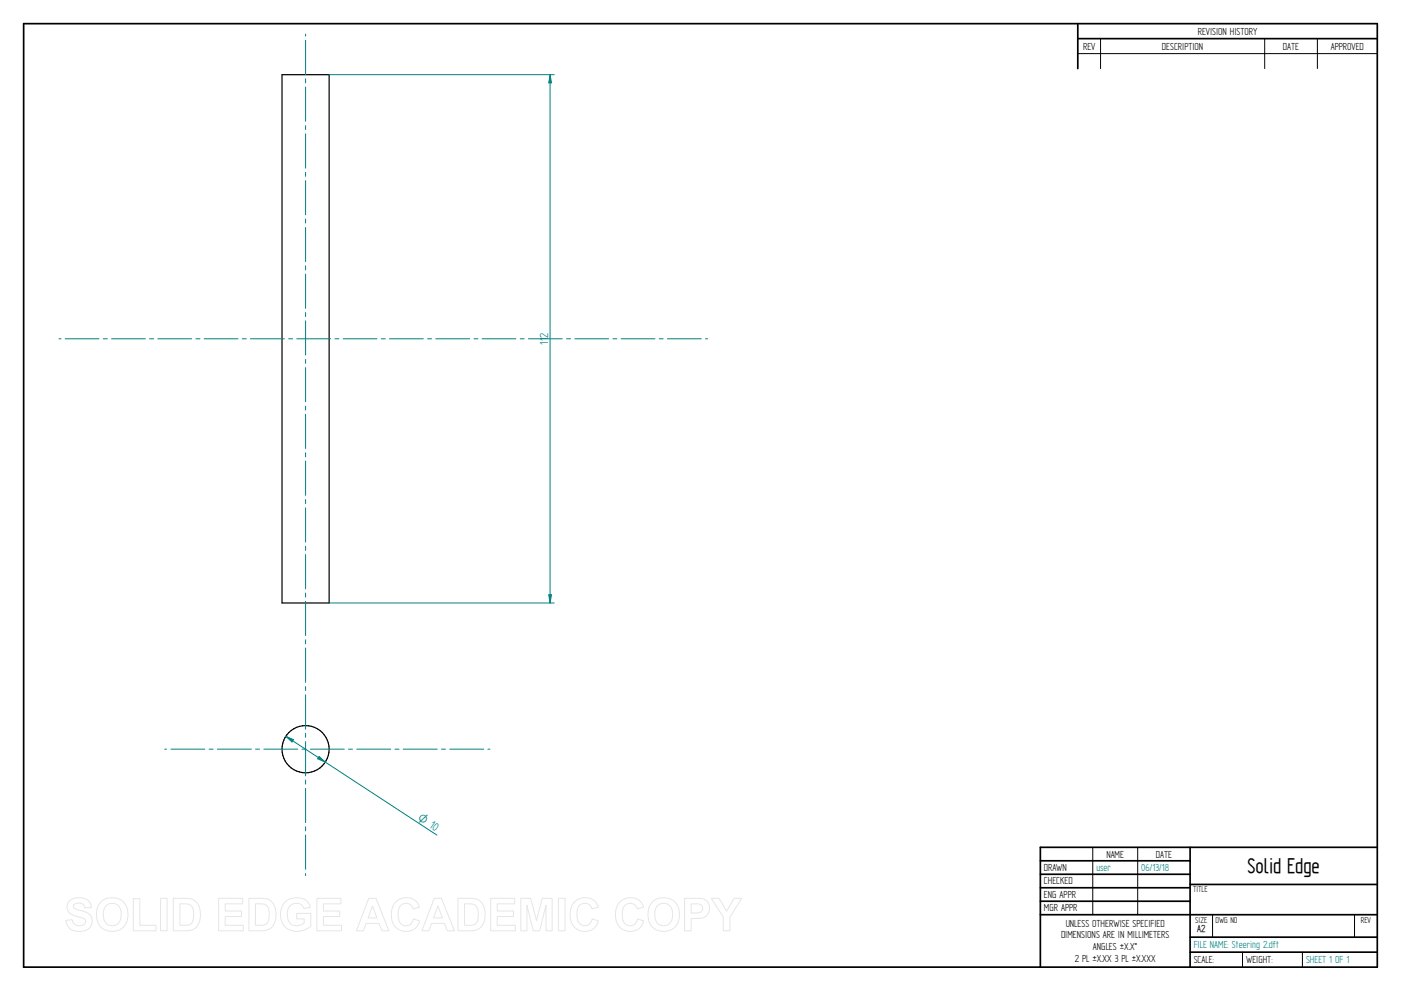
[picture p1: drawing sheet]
<svg xmlns="http://www.w3.org/2000/svg" width="594mm" height="420mm" viewBox="0 0 594 420" stroke-linecap="round" stroke-linejoin="round" font-family="sans-serif">
<g fill="none" stroke="#000" stroke-width=".72">
<path d="M10 10h574v400h-574zM457 10v19.1M457 16.4h127M504.6 359.2v50.8M584 359.2h-142.9v50.8M441.1 365h63.5M441.1 370.7h63.5M441.1 376.4h63.5M504.6 375h79.4M441.1 382.1h63.5M441.1 387.8h142.9M504.6 397.3h79.4"/>
<path d="M504.6 403.7h79.4"/>
</g>
<path d="M466.7 16.4v12.7M536.3 16.4v12.7M558.6 16.4v12.7M457 22.7h127M463.4 359.2v28.6M482.4 359.2v28.6M514.2 387.9v9.4M574.4 387.9v9.4M526.9 403.7v6.3M552.3 403.7v6.3" fill="none" stroke="#000" stroke-width=".42"/>
<g fill="none" stroke="#000" stroke-width=".51">
<path d="M119.6 31.7h20v224h-20z"/>
<circle cx="129.6" cy="317.6" r="10"/>
</g>
<g fill="none" stroke="#008080" stroke-width=".42">
<path d="M129.6 14.5v.8M129.6 17.1v14.5M129.6 33.4v1.7M129.6 36.9v14.5M139.6 31.7h95.4M129.6 53.3v1.6M129.6 56.7v14.6M129.6 73.1v1.7M129.6 76.6v14.5M129.6 92.9v1.7M129.6 96.4v14.5M129.6 112.7v1.7"/>
<path d="M129.6 116.2v14.5M129.6 132.5v1.7M129.6 136v14.5M25 143.6h.9M27.6 143.6h14.4M43.8 143.6h1.7M47.3 143.6h14.3M63.4 143.6h1.7M66.9 143.6h14.4M83.1 143.6h1.7M86.6 143.6h14.3M102.7 143.6h1.7"/>
<path d="M106.2 143.6h14.4M122.4 143.6h1.7M125.9 143.6h14.3M129.6 152.4v1.7M129.6 155.8v14.5M142 143.6h1.7M145.5 143.6h14.3M161.7 143.6h1.7M165.1 143.6h14.4M181.3 143.6h1.7M184.8 143.6h14.3M200.9 143.6h1.7"/>
<path d="M204.4 143.6h14.4M220.6 143.6h1.7M224.1 143.6h14.3M240.2 143.6h1.7M243.7 143.6h14.4M259.9 143.6h1.7M263.4 143.6h14.3M279.5 143.6h1.7M283 143.6h14.4M299.2 143.6h.9M129.6 172.2v1.7M129.6 175.6v14.6"/>
<path d="M129.6 192v1.7M129.6 195.5v14.5M129.6 211.8v1.7M129.6 215.3v14.5M129.6 231.6v1.7M129.6 235.1v14.5M129.6 251.4v1.8M129.6 254.9v14.6M139.6 255.7h95.4M232.7 252.1h1.1l-.6 3.6zM129.6 271.3v1.7M129.6 274.7v14.6"/>
<path d="M129.6 291.1v1.7M129.6 294.6v14.5M69.8 317.6h.8M72.5 317.6h14.4M88.6 317.6h1.8M92.2 317.6h14.4M108.4 317.6h1.7M111.9 317.6h14.4M128.1 317.6h1.7M129.6 310.9v1.7M129.6 314.4v14.5M131.6 317.6h14.4"/>
<path d="M147.8 317.6h1.7M151.3 317.6h14.4M167.5 317.6h1.7M171 317.6h14.4M187.2 317.6h1.7M190.7 317.6h14.4M206.9 317.6h.9M129.6 330.7v1.7M129.6 334.2v14.5M129.6 350.5v1.8M129.6 354v14.6M129.6 370.4v.8"/>
</g>
<path d="M232.7 252.1h1.1l-.6 3.6z" fill="#008080"/>
<path d="M233.2 31.7l.6 3.4h-1.1z" fill="none" stroke="#008080" stroke-width=".42"/>
<path d="M233.2 31.7l.6 3.4h-1.1z" fill="#008080"/>
<path d="M233.2 31.7v224M121.2 312.2l64.1 41.9M121.2 312.2l3.3 1.4-.7 1z" fill="none" stroke="#008080" stroke-width=".42"/>
<path d="M121.2 312.2l3.3 1.4-.7 1z" fill="#008080"/>
<path d="M135.3 320.7l2.7 2.4-3.3-1.4z" fill="none" stroke="#008080" stroke-width=".42"/>
<path d="M135.3 320.7l2.7 2.4-3.3-1.4z" fill="#008080"/>
<g fill="none" stroke="#e6e6e6" stroke-width=".42">
<path d="M29.6 381.8a6.5 6.5 0 0 1 8.5 .8l.6 2.2-2.8 .1a2.7 2.7 0 0 0-2.1-2 2.7 2.7 0 0 0-2.7 1.1 1.87 1.87 0 0 0 2.2 1.8l1.4 .4a4.4 4.4 0 0 1 4 6.2 6.4 6.4 0 0 1-9.1 1.3l-1.2-1.8-.5-1.7 2.7-.3a2.94 2.94 0 0 0 2.6 2.6 2.94 2.94 0 0 0 3.1-1.9 2.67 2.67 0 0 0-2.9-1.8 4.9 4.9 0 0 1-5-4.3l.4-1.6zM42.8 382.4a6.9 6.9 0 0 1 8.3-.8 6.9 6.9 0 0 1 3 7.7 6.7 6.7 0 0 1-8 5.5 6.7 6.7 0 0 1-5.1-8.3 6.1 6.1 0 0 1 1.8-4.1zM44.8 384.2a3.9 3.9 0 0 1 4.6-.8 3.9 3.9 0 0 1 2 4.3 3.8 3.8 0 0 1-1.9 4.3 3.8 3.8 0 0 1-4.6-.7 6.6 6.6 0 0 1-.1-7.1zM56.5 381h2.8v11.3h6.9v2.3h-9.7zM68.1 380.9h2.8v13.7h-2.8zM73.5 380.9h5a5.9 5.9 0 0 1 6.5 7 5.9 5.9 0 0 1-6.3 6.7h-5.2zM76.3 383.2h1.8a3.4 3.4 0 0 1 4 3.9v1.2a3.2 3.2 0 0 1-3.8 4h-2zM92.7 380.9h10.2v2.3h-7.4v3h6.9v2.4h-6.9v3.7h7.7v2.3h-10.5zM105.5 380.9h5.1a5.9 5.9 0 0 1 6.4 7 5.9 5.9 0 0 1-6.3 6.7h-5.2zM108.3 383.2h1.9a3.4 3.4 0 0 1 4 3.9v1.2a3.2 3.2 0 0 1-3.8 4h-2.1zM120.9 382.4a7.3 7.3 0 0 1 9.7 .1l1 2.2-2.7 .5a3.7 3.7 0 0 0-4.6-2 3.7 3.7 0 0 0-2.5 4.4 4.2 4.2 0 0 0 2.2 4.5 4.2 4.2 0 0 0 5-.8v-1.7h-3.2v-2.3h6v5.4a8.1 8.1 0 0 1-11.8-.8 8.3 8.3 0 0 1 .9-9.5zM134.4 380.9h10.2v2.3h-7.4v3h6.9v2.4h-6.9v3.7h7.6v2.3h-10.4z"/>
<path d="M156.4 380.9h3l5.5 13.7h-3l-1.2-3.1h-5.5l-1.1 3.1h-3zM157.9 384.1l1.9 5.1h-3.7zM167.7 382.5a6 6 0 0 1 10.2 2.1l-2.8 .7a3.2 3.2 0 0 0-3.9-2.2 3.2 3.2 0 0 0-2.4 3.8 4.6 4.6 0 0 0 2.5 5.5 3.2 3.2 0 0 0 4-2.8l2.6 .8a6.1 6.1 0 0 1-7.2 4.3 6.1 6.1 0 0 1-4.8-6.8 7.7 7.7 0 0 1 1.8-5.4zM184.1 380.9h3.1l5.5 13.7h-3l-1.2-3.1h-5.5l-1.1 3.1h-3zM185.7 384.1l1.9 5.1h-3.8zM194.2 380.9h5a5.9 5.9 0 0 1 6.5 7 5.9 5.9 0 0 1-6.3 6.7h-5.2zM197 383.2h1.8a3.4 3.4 0 0 1 4 3.9v1.2a3.2 3.2 0 0 1-3.8 4h-2zM208.1 380.9h10.2v2.3h-7.4v3h6.9v2.4h-6.9v3.7h7.6v2.3h-10.4zM220.8 380.9h4.2l2.5 9.3 2.4-9.3h4.2v13.7h-2.5l-.1-10.8-2.7 10.8h-2.7l-2.7-10.8v10.8h-2.6zM236.8 380.9h2.8v13.7h-2.8zM243.5 382.5a6 6 0 0 1 10.2 2.1l-2.8 .7a3.2 3.2 0 0 0-3.8-2.2 3.2 3.2 0 0 0-2.4 3.8 4.6 4.6 0 0 0 2.4 5.5 3.2 3.2 0 0 0 4-2.8l2.6 .8a6.1 6.1 0 0 1-7.2 4.3 6.1 6.1 0 0 1-4.7-6.8 7.7 7.7 0 0 1 1.7-5.4zM262.7 382.5a6 6 0 0 1 10.2 2.1l-2.7 .7a3.2 3.2 0 0 0-3.9-2.2 3.2 3.2 0 0 0-2.4 3.8 4.6 4.6 0 0 0 2.4 5.5 3.2 3.2 0 0 0 4-2.8l2.7 .8a6.1 6.1 0 0 1-7.2 4.3 6.1 6.1 0 0 1-4.8-6.8 7.7 7.7 0 0 1 1.7-5.4z"/>
<path d="M276.7 382.4a6.9 6.9 0 0 1 8.3-.8 6.9 6.9 0 0 1 3 7.7 6.7 6.7 0 0 1-8.1 5.5 6.7 6.7 0 0 1-5.1-8.3 6.1 6.1 0 0 1 1.9-4.1zM278.7 384.2a3.9 3.9 0 0 1 4.6-.8 3.9 3.9 0 0 1 1.9 4.3 3.8 3.8 0 0 1-1.8 4.3 3.8 3.8 0 0 1-4.7-.7 6.6 6.6 0 0 1 0-7.1zM290.3 380.9h5.2a4.4 4.4 0 0 1 5.4 4.3 4.4 4.4 0 0 1-5.4 4.2h-2.4v5.2h-2.8zM293.1 383.2h1.8a2.1 2.1 0 0 1 2.6 .6 2.1 2.1 0 0 1 0 2.6 3.4 3.4 0 0 1-2.9 .7h-1.5zM301.6 380.9h3.3l3.2 5.4 3.2-5.4h3.2l-5 7.9v5.8h-2.8v-5.8z"/>
</g>
<text font-size="10.1" x="529" y="370.2">Solid Edge</text>
<text font-size="5.6" fill="#008080" x="232.4" y="146.1" transform="rotate(-90 232.4 146.1)">112</text>
<text font-size="5.4" fill="#008080" x="176.8" y="347.5" transform="rotate(33 176.8 347.5)">O 10</text>
<g font-size="4.9">
<text x="507.9" y="14.7">REVISION HISTORY</text>
<text x="459.3" y="21">REV</text>
<text x="492.7" y="21">DESCRIPTION</text>
<text x="544" y="21">DATE</text>
<text x="564.3" y="21">APPROVED</text>
<text x="469.1" y="363.6">NAME</text>
<text x="490.1" y="363.6">DATE</text>
<text x="442.7" y="369.3">DRAWN</text>
<text x="442.7" y="375">CHECKED</text>
<text x="442.7" y="380.7">ENG APPR</text>
<text x="442.7" y="386.4">MGR APPR</text>
<text x="451.9" y="392.9">UNLESS OTHERWISE SPECIFIED</text>
<text x="449.9" y="397.9">DIMENSIONS ARE IN MILLIMETERS</text>
<text x="455.7" y="407.8">2 PL ±X.XX 3 PL ±X.XXX</text>
<text x="463.5" y="402.9">ANGLES ±X.X°</text>
<text x="506.2" y="408.3">SCALE:</text>
<text x="528.4" y="408.3">WEIGHT:</text>
</g>
<g font-size="4.9" fill="#008080">
<text x="464.9" y="369.3">user</text>
<text x="483.9" y="369.3">06/13/18</text>
<text x="506.2" y="402">FILE NAME: Steering 2.dft</text>
<text x="553.8" y="408.4">SHEET 1 OF 1</text>
</g>
<text font-size="4.8" x="507.7" y="395.3">A2</text>
<g font-size="4.1">
<text x="505.9" y="378.3">TITLE</text>
<text x="506.9" y="391.1">SIZE</text>
<text x="515.4" y="391.1">DWG NO</text>
<text x="577" y="391.1">REV</text>
</g>
</svg>
